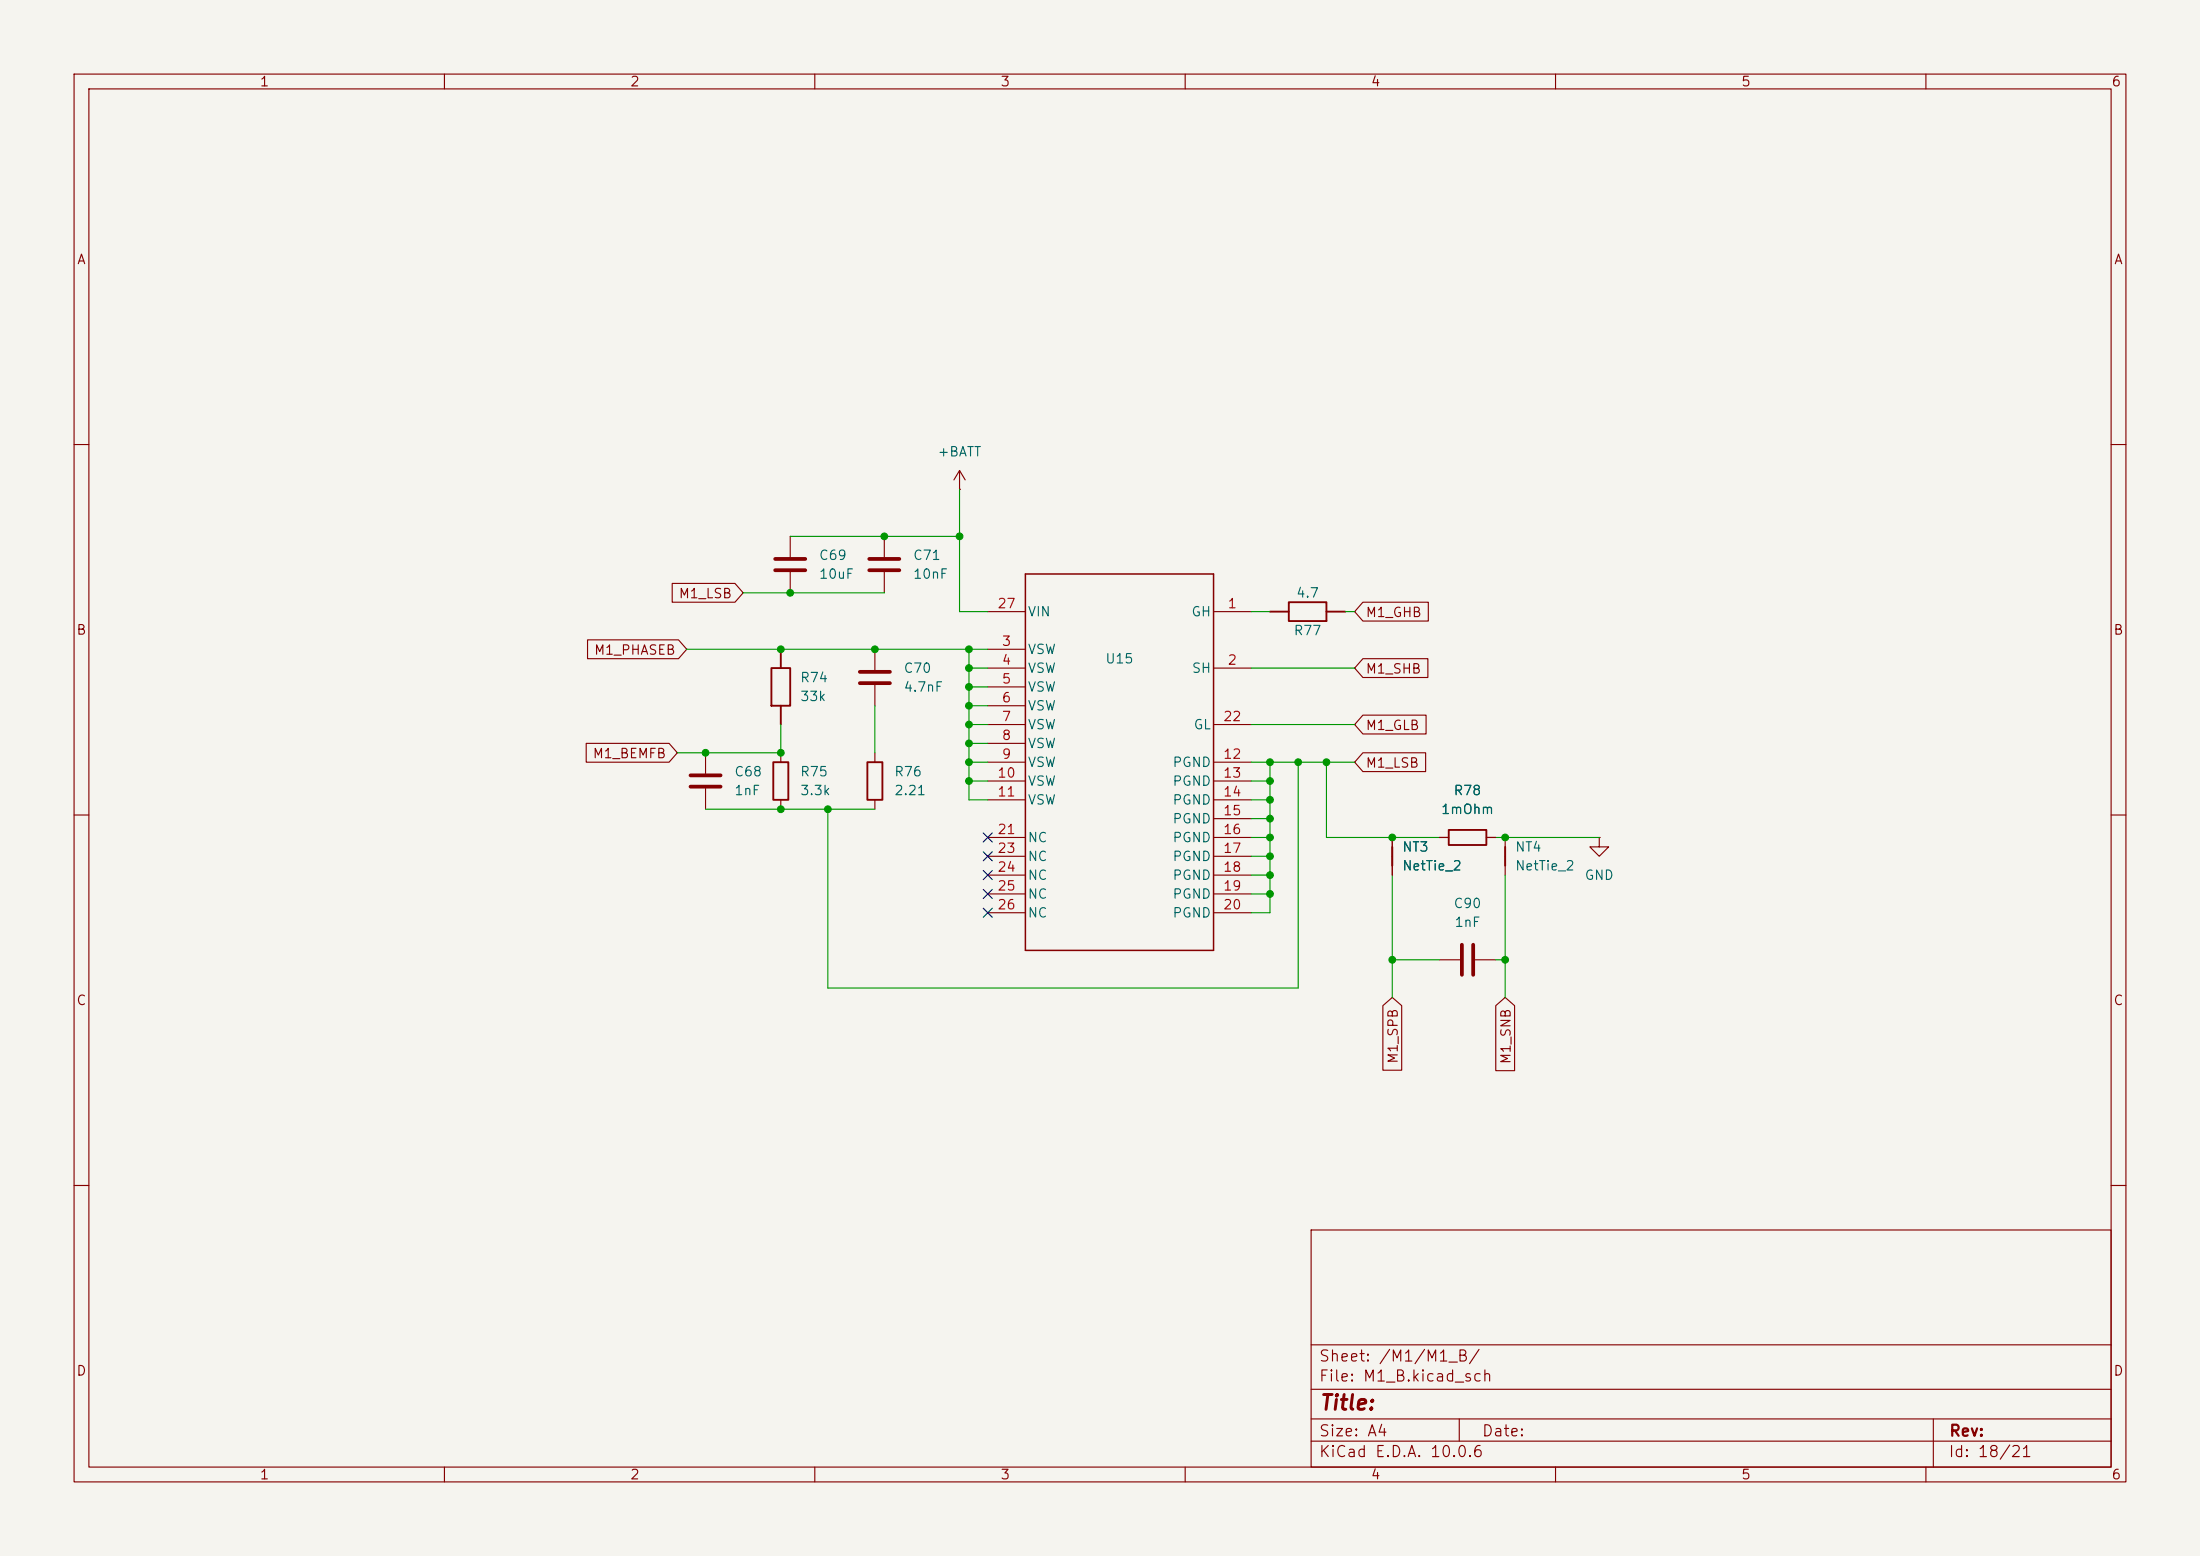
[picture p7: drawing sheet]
(kicad_sch
 (version 20260306)
 (generator "eeschema")
 (generator_version "10.0")
 (paper "A4")
 (lib_symbols
  (symbol "CSD88599Q5DC:CSD88599Q5DC"
   (pin_names
    (offset 0.254)) (exclude_from_sim no) (in_bom yes) (on_board yes)
   (in_pos_files yes)
   (duplicate_pin_numbers_are_jumpers no)
   (property "Reference" "U" (at 0 2.54 0) (show_name no) (do_not_autoplace no) (effects (font (size 1.524 1.524))))
   (property "Value" "CSD88599Q5DC" (at 0 0 0) (show_name no) (do_not_autoplace no) (effects (font (size 1.524 1.524))))
   (property "Footprint" "CSD88599Q5DC:CSD88599Q5DC" (at 0 0 0) (show_name no) (do_not_autoplace no) (hide yes) (effects (font (size 1.27 1.27)
    (italic yes))))
   (property "Datasheet" "https://www.ti.com/lit/gpn/csd88599q5dc" (at 0 0 0) (show_name no) (do_not_autoplace no) (hide yes) (effects (font (size 1.27 1.27)
    (italic yes))))
   (property "Description" "" (at 0 0 0) (show_name no) (do_not_autoplace no) (hide yes) (effects (font (size 1.27 1.27))))
   (property "ki_locked" "" (at 0 0 0) (show_name no) (do_not_autoplace no) (effects (font (size 1.27 1.27))))
   (symbol "CSD88599Q5DC_0_1"
    (polyline (pts (xy -12.7 25.4) (xy -12.7 -25.4)) (stroke (width 0.2032) (type default)) (fill (type none)))
    (polyline (pts (xy -12.7 -25.4) (xy 12.7 -25.4)) (stroke (width 0.2032) (type default)) (fill (type none)))
    (polyline (pts (xy 12.7 25.4) (xy -12.7 25.4)) (stroke (width 0.2032) (type default)) (fill (type none)))
    (polyline (pts (xy 12.7 -25.4) (xy 12.7 25.4)) (stroke (width 0.2032) (type default)) (fill (type none)))
    (pin unspecified line (at 17.78 20.32 180) (length 5.08) (name "GH" (effects (font (size 1.27 1.27)))) (number "1" (effects (font (size 1.27 1.27)))))
    (pin unspecified line (at 17.78 12.7 180) (length 5.08) (name "SH" (effects (font (size 1.27 1.27)))) (number "2" (effects (font (size 1.27 1.27)))))
    (pin unspecified line (at -17.78 15.24 0) (length 5.08) (name "VSW" (effects (font (size 1.27 1.27)))) (number "3" (effects (font (size 1.27 1.27)))))
    (pin unspecified line (at -17.78 12.7 0) (length 5.08) (name "VSW" (effects (font (size 1.27 1.27)))) (number "4" (effects (font (size 1.27 1.27)))))
    (pin unspecified line (at -17.78 10.16 0) (length 5.08) (name "VSW" (effects (font (size 1.27 1.27)))) (number "5" (effects (font (size 1.27 1.27)))))
    (pin unspecified line (at -17.78 7.62 0) (length 5.08) (name "VSW" (effects (font (size 1.27 1.27)))) (number "6" (effects (font (size 1.27 1.27)))))
    (pin unspecified line (at -17.78 5.08 0) (length 5.08) (name "VSW" (effects (font (size 1.27 1.27)))) (number "7" (effects (font (size 1.27 1.27)))))
    (pin unspecified line (at -17.78 2.54 0) (length 5.08) (name "VSW" (effects (font (size 1.27 1.27)))) (number "8" (effects (font (size 1.27 1.27)))))
    (pin unspecified line (at -17.78 0 0) (length 5.08) (name "VSW" (effects (font (size 1.27 1.27)))) (number "9" (effects (font (size 1.27 1.27)))))
    (pin unspecified line (at -17.78 -2.54 0) (length 5.08) (name "VSW" (effects (font (size 1.27 1.27)))) (number "10" (effects (font (size 1.27 1.27)))))
    (pin unspecified line (at -17.78 -5.08 0) (length 5.08) (name "VSW" (effects (font (size 1.27 1.27)))) (number "11" (effects (font (size 1.27 1.27)))))
    (pin power_in line (at 17.78 0 180) (length 5.08) (name "PGND" (effects (font (size 1.27 1.27)))) (number "12" (effects (font (size 1.27 1.27)))))
    (pin power_in line (at 17.78 -2.54 180) (length 5.08) (name "PGND" (effects (font (size 1.27 1.27)))) (number "13" (effects (font (size 1.27 1.27)))))
    (pin power_in line (at 17.78 -5.08 180) (length 5.08) (name "PGND" (effects (font (size 1.27 1.27)))) (number "14" (effects (font (size 1.27 1.27)))))
    (pin power_in line (at 17.78 -7.62 180) (length 5.08) (name "PGND" (effects (font (size 1.27 1.27)))) (number "15" (effects (font (size 1.27 1.27)))))
    (pin power_in line (at 17.78 -10.16 180) (length 5.08) (name "PGND" (effects (font (size 1.27 1.27)))) (number "16" (effects (font (size 1.27 1.27)))))
    (pin power_in line (at 17.78 -12.7 180) (length 5.08) (name "PGND" (effects (font (size 1.27 1.27)))) (number "17" (effects (font (size 1.27 1.27)))))
    (pin power_in line (at 17.78 -15.24 180) (length 5.08) (name "PGND" (effects (font (size 1.27 1.27)))) (number "18" (effects (font (size 1.27 1.27)))))
    (pin power_in line (at 17.78 -17.78 180) (length 5.08) (name "PGND" (effects (font (size 1.27 1.27)))) (number "19" (effects (font (size 1.27 1.27)))))
    (pin power_in line (at 17.78 -20.32 180) (length 5.08) (name "PGND" (effects (font (size 1.27 1.27)))) (number "20" (effects (font (size 1.27 1.27)))))
    (pin unspecified line (at -17.78 -10.16 0) (length 5.08) (name "NC" (effects (font (size 1.27 1.27)))) (number "21" (effects (font (size 1.27 1.27)))))
    (pin unspecified line (at 17.78 5.08 180) (length 5.08) (name "GL" (effects (font (size 1.27 1.27)))) (number "22" (effects (font (size 1.27 1.27)))))
    (pin unspecified line (at -17.78 -12.7 0) (length 5.08) (name "NC" (effects (font (size 1.27 1.27)))) (number "23" (effects (font (size 1.27 1.27)))))
    (pin unspecified line (at -17.78 -15.24 0) (length 5.08) (name "NC" (effects (font (size 1.27 1.27)))) (number "24" (effects (font (size 1.27 1.27)))))
    (pin unspecified line (at -17.78 -17.78 0) (length 5.08) (name "NC" (effects (font (size 1.27 1.27)))) (number "25" (effects (font (size 1.27 1.27)))))
    (pin unspecified line (at -17.78 -20.32 0) (length 5.08) (name "NC" (effects (font (size 1.27 1.27)))) (number "26" (effects (font (size 1.27 1.27)))))
    (pin power_in line (at -17.78 20.32 0) (length 5.08) (name "VIN" (effects (font (size 1.27 1.27)))) (number "27" (effects (font (size 1.27 1.27))))))
   (embedded_fonts no))
  (symbol "Device:C"
   (pin_numbers (hide yes))
   (pin_names
    (offset 0.254)) (exclude_from_sim no) (in_bom yes) (on_board yes)
   (in_pos_files yes)
   (duplicate_pin_numbers_are_jumpers no)
   (property "Reference" "C" (at 0.635 2.54 0) (show_name no) (do_not_autoplace no) (effects (font (size 1.27 1.27)) (justify left)))
   (property "Value" "C" (at 0.635 -2.54 0) (show_name no) (do_not_autoplace no) (effects (font (size 1.27 1.27)) (justify left)))
   (property "Footprint" "" (at 0.9652 -3.81 0) (show_name no) (do_not_autoplace no) (hide yes) (effects (font (size 1.27 1.27))))
   (property "Datasheet" "" (at 0 0 0) (show_name no) (do_not_autoplace no) (hide yes) (effects (font (size 1.27 1.27))))
   (property "Description" "Unpolarized capacitor" (at 0 0 0) (show_name no) (do_not_autoplace no) (hide yes) (effects (font (size 1.27 1.27))))
   (symbol "C_0_1"
    (polyline (pts (xy -2.032 0.762) (xy 2.032 0.762)) (stroke (width 0.508) (type default)) (fill (type none)))
    (polyline (pts (xy -2.032 -0.762) (xy 2.032 -0.762)) (stroke (width 0.508) (type default)) (fill (type none))))
   (symbol "C_1_1"
    (pin passive line (at 0 3.81 270) (length 2.794) (name "" (effects (font (size 1.27 1.27)))) (number "1" (effects (font (size 1.27 1.27)))))
    (pin passive line (at 0 -3.81 90) (length 2.794) (name "" (effects (font (size 1.27 1.27)))) (number "2" (effects (font (size 1.27 1.27))))))
   (embedded_fonts no))
  (symbol "Device:NetTie_2"
   (pin_numbers (hide yes))
   (pin_names
    (offset 0) (hide yes)) (exclude_from_sim no) (in_bom no) (on_board yes)
   (in_pos_files yes)
   (duplicate_pin_numbers_are_jumpers no)
   (property "Reference" "NT" (at 0 1.27 0) (show_name no) (do_not_autoplace no) (effects (font (size 1.27 1.27))))
   (property "Value" "NetTie_2" (at 0 -1.27 0) (show_name no) (do_not_autoplace no) (effects (font (size 1.27 1.27))))
   (property "Footprint" "" (at 0 0 0) (show_name no) (do_not_autoplace no) (hide yes) (effects (font (size 1.27 1.27))))
   (property "Datasheet" "" (at 0 0 0) (show_name no) (do_not_autoplace no) (hide yes) (effects (font (size 1.27 1.27))))
   (property "Description" "Net tie, 2 pins" (at 0 0 0) (show_name no) (do_not_autoplace no) (hide yes) (effects (font (size 1.27 1.27))))
   (symbol "NetTie_2_0_1"
    (polyline (pts (xy -1.27 0) (xy 1.27 0)) (stroke (width 0.254) (type default)) (fill (type none))))
   (symbol "NetTie_2_1_1"
    (pin passive line (at -2.54 0 0) (length 2.54) (name "1" (effects (font (size 1.27 1.27)))) (number "1" (effects (font (size 1.27 1.27)))))
    (pin passive line (at 2.54 0 180) (length 2.54) (name "2" (effects (font (size 1.27 1.27)))) (number "2" (effects (font (size 1.27 1.27))))))
   (embedded_fonts no))
  (symbol "Device:R"
   (pin_numbers (hide yes))
   (pin_names
    (offset 0)) (exclude_from_sim no) (in_bom yes) (on_board yes)
   (in_pos_files yes)
   (duplicate_pin_numbers_are_jumpers no)
   (property "Reference" "R" (at 2.032 0 90) (show_name no) (do_not_autoplace no) (effects (font (size 1.27 1.27))))
   (property "Value" "R" (at 0 0 90) (show_name no) (do_not_autoplace no) (effects (font (size 1.27 1.27))))
   (property "Footprint" "" (at -1.778 0 90) (show_name no) (do_not_autoplace no) (hide yes) (effects (font (size 1.27 1.27))))
   (property "Datasheet" "" (at 0 0 0) (show_name no) (do_not_autoplace no) (hide yes) (effects (font (size 1.27 1.27))))
   (property "Description" "Resistor" (at 0 0 0) (show_name no) (do_not_autoplace no) (hide yes) (effects (font (size 1.27 1.27))))
   (symbol "R_0_1"
    (rectangle (start -1.016 -2.54) (end 1.016 2.54) (stroke (width 0.254) (type default)) (fill (type none))))
   (symbol "R_1_1"
    (pin passive line (at 0 3.81 270) (length 1.27) (name "" (effects (font (size 1.27 1.27)))) (number "1" (effects (font (size 1.27 1.27)))))
    (pin passive line (at 0 -3.81 90) (length 1.27) (name "" (effects (font (size 1.27 1.27)))) (number "2" (effects (font (size 1.27 1.27))))))
   (embedded_fonts no))
  (symbol "RC0603FR-1033KL:RC0603FR-1033KL"
   (pin_numbers (hide yes))
   (pin_names
    (offset 0) (hide yes)) (exclude_from_sim no) (in_bom yes) (on_board yes)
   (in_pos_files yes)
   (duplicate_pin_numbers_are_jumpers no)
   (property "Reference" "R" (at 2.54 0 90) (show_name no) (do_not_autoplace no) (effects (font (size 1.27 1.27))))
   (property "Value" "R" (at 0 0 90) (show_name no) (do_not_autoplace no) (effects (font (size 1.27 1.27))))
   (property "Footprint" "RC0603FR-1033KL:RC0603FR-1033KL" (at -1.27 0 90) (show_name no) (do_not_autoplace no) (hide yes) (effects (font (size 1.27 1.27))))
   (property "Datasheet" "" (at 0 0 0) (show_name no) (do_not_autoplace no) (hide yes) (effects (font (size 1.27 1.27))))
   (property "Description" "Resistor" (at 0 0 0) (show_name no) (do_not_autoplace no) (hide yes) (effects (font (size 1.27 1.27))))
   (symbol "RC0603FR-1033KL_0_1"
    (polyline (pts (xy -5.08 0) (xy -2.54 0)) (stroke (width 0.254) (type default)) (fill (type none)))
    (polyline (pts (xy -2.54 1.27) (xy 2.54 1.27) (xy 2.54 -1.27) (xy -2.54 -1.27) (xy -2.54 1.27)) (stroke (width 0.254) (type default)) (fill (type none)))
    (polyline (pts (xy 2.54 0) (xy 5.08 0)) (stroke (width 0.254) (type default)) (fill (type none))))
   (symbol "RC0603FR-1033KL_1_1"
    (pin passive line (at -5.08 0 0) (length 0.01) (name "1" (effects (font (size 1.27 1.27)))) (number "1" (effects (font (size 1.27 1.27)))))
    (pin passive line (at 5.08 0 180) (length 0.01) (name "2" (effects (font (size 1.27 1.27)))) (number "2" (effects (font (size 1.27 1.27))))))
   (embedded_fonts no))
  (symbol "RC0603FR-134R7L:RC0603FR-134R7L"
   (pin_numbers (hide yes))
   (pin_names
    (offset 0) (hide yes)) (exclude_from_sim no) (in_bom yes) (on_board yes)
   (in_pos_files yes)
   (duplicate_pin_numbers_are_jumpers no)
   (property "Reference" "R" (at 2.54 0 90) (show_name no) (do_not_autoplace no) (effects (font (size 1.27 1.27))))
   (property "Value" "R" (at 0 0 90) (show_name no) (do_not_autoplace no) (effects (font (size 1.27 1.27))))
   (property "Footprint" "RC0603FR-134R7L:RC0603FR-134R7L" (at -1.27 0 90) (show_name no) (do_not_autoplace no) (hide yes) (effects (font (size 1.27 1.27))))
   (property "Datasheet" "" (at 0 0 0) (show_name no) (do_not_autoplace no) (hide yes) (effects (font (size 1.27 1.27))))
   (property "Description" "Resistor" (at 0 0 0) (show_name no) (do_not_autoplace no) (hide yes) (effects (font (size 1.27 1.27))))
   (symbol "RC0603FR-134R7L_0_1"
    (polyline (pts (xy -5.08 0) (xy -2.54 0)) (stroke (width 0.254) (type default)) (fill (type none)))
    (polyline (pts (xy -2.54 1.27) (xy 2.54 1.27) (xy 2.54 -1.27) (xy -2.54 -1.27) (xy -2.54 1.27)) (stroke (width 0.254) (type default)) (fill (type none)))
    (polyline (pts (xy 2.54 0) (xy 5.08 0)) (stroke (width 0.254) (type default)) (fill (type none))))
   (symbol "RC0603FR-134R7L_1_1"
    (pin passive line (at -5.08 0 0) (length 0.01) (name "1" (effects (font (size 1.27 1.27)))) (number "1" (effects (font (size 1.27 1.27)))))
    (pin passive line (at 5.08 0 180) (length 0.01) (name "2" (effects (font (size 1.27 1.27)))) (number "2" (effects (font (size 1.27 1.27))))))
   (embedded_fonts no))
  (symbol "power:+BATT"
   (power global)
   (pin_numbers (hide yes))
   (pin_names
    (offset 0) (hide yes)) (exclude_from_sim no) (in_bom yes) (on_board yes)
   (in_pos_files yes)
   (duplicate_pin_numbers_are_jumpers no)
   (property "Reference" "#PWR" (at 0 -3.81 0) (show_name no) (do_not_autoplace no) (hide yes) (effects (font (size 1.27 1.27))))
   (property "Value" "+BATT" (at 0 3.556 0) (show_name no) (do_not_autoplace no) (effects (font (size 1.27 1.27))))
   (property "Footprint" "" (at 0 0 0) (show_name no) (do_not_autoplace no) (hide yes) (effects (font (size 1.27 1.27))))
   (property "Datasheet" "" (at 0 0 0) (show_name no) (do_not_autoplace no) (hide yes) (effects (font (size 1.27 1.27))))
   (property "Description" "Power symbol creates a global label with name \"+BATT\"" (at 0 0 0) (show_name no) (do_not_autoplace no) (hide yes) (effects (font (size 1.27 1.27))))
   (symbol "+BATT_0_1"
    (polyline (pts (xy -0.762 1.27) (xy 0 2.54)) (stroke (width 0) (type default)) (fill (type none)))
    (polyline (pts (xy 0 2.54) (xy 0.762 1.27)) (stroke (width 0) (type default)) (fill (type none)))
    (polyline (pts (xy 0 0) (xy 0 2.54)) (stroke (width 0) (type default)) (fill (type none))))
   (symbol "+BATT_1_1"
    (pin power_in line (at 0 0 90) (length 0) (name "" (effects (font (size 1.27 1.27)))) (number "1" (effects (font (size 1.27 1.27))))))
   (embedded_fonts no))
  (symbol "power:GND"
   (power global)
   (pin_numbers (hide yes))
   (pin_names
    (offset 0) (hide yes)) (exclude_from_sim no) (in_bom yes) (on_board yes)
   (in_pos_files yes)
   (duplicate_pin_numbers_are_jumpers no)
   (property "Reference" "#PWR" (at 0 -6.35 0) (show_name no) (do_not_autoplace no) (hide yes) (effects (font (size 1.27 1.27))))
   (property "Value" "GND" (at 0 -3.81 0) (show_name no) (do_not_autoplace no) (effects (font (size 1.27 1.27))))
   (property "Footprint" "" (at 0 0 0) (show_name no) (do_not_autoplace no) (hide yes) (effects (font (size 1.27 1.27))))
   (property "Datasheet" "" (at 0 0 0) (show_name no) (do_not_autoplace no) (hide yes) (effects (font (size 1.27 1.27))))
   (property "Description" "Power symbol creates a global label with name \"GND\" , ground" (at 0 0 0) (show_name no) (do_not_autoplace no) (hide yes) (effects (font (size 1.27 1.27))))
   (symbol "GND_0_1"
    (polyline (pts (xy 0 0) (xy 0 -1.27) (xy 1.27 -1.27) (xy 0 -2.54) (xy -1.27 -1.27) (xy 0 -1.27)) (stroke (width 0) (type default)) (fill (type none))))
   (symbol "GND_1_1"
    (pin power_in line (at 0 0 270) (length 0) (name "" (effects (font (size 1.27 1.27)))) (number "1" (effects (font (size 1.27 1.27))))))
   (embedded_fonts no)))
 (junction
  (at 130.81 90.17)
  (diameter 0)
  (color 0 0 0 0))
 (junction
  (at 105.41 109.22)
  (diameter 0)
  (color 0 0 0 0))
 (junction
  (at 171.45 118.11)
  (diameter 0)
  (color 0 0 0 0))
 (junction
  (at 129.54 72.39)
  (diameter 0)
  (color 0 0 0 0))
 (junction
  (at 179.07 102.87)
  (diameter 0)
  (color 0 0 0 0))
 (junction
  (at 130.81 87.63)
  (diameter 0)
  (color 0 0 0 0))
 (junction
  (at 118.11 87.63)
  (diameter 0)
  (color 0 0 0 0))
 (junction
  (at 130.81 95.25)
  (diameter 0)
  (color 0 0 0 0))
 (junction
  (at 111.76 109.22)
  (diameter 0)
  (color 0 0 0 0))
 (junction
  (at 171.45 115.57)
  (diameter 0)
  (color 0 0 0 0))
 (junction
  (at 203.2 129.54)
  (diameter 0)
  (color 0 0 0 0))
 (junction
  (at 187.96 113.03)
  (diameter 0)
  (color 0 0 0 0))
 (junction
  (at 187.96 129.54)
  (diameter 0)
  (color 0 0 0 0))
 (junction
  (at 119.38 72.39)
  (diameter 0)
  (color 0 0 0 0))
 (junction
  (at 130.81 100.33)
  (diameter 0)
  (color 0 0 0 0))
 (junction
  (at 171.45 110.49)
  (diameter 0)
  (color 0 0 0 0))
 (junction
  (at 130.81 92.71)
  (diameter 0)
  (color 0 0 0 0))
 (junction
  (at 130.81 102.87)
  (diameter 0)
  (color 0 0 0 0))
 (junction
  (at 171.45 102.87)
  (diameter 0)
  (color 0 0 0 0))
 (junction
  (at 105.41 87.63)
  (diameter 0)
  (color 0 0 0 0))
 (junction
  (at 175.26 102.87)
  (diameter 0)
  (color 0 0 0 0))
 (junction
  (at 130.81 105.41)
  (diameter 0)
  (color 0 0 0 0))
 (junction
  (at 95.25 101.6)
  (diameter 0)
  (color 0 0 0 0))
 (junction
  (at 171.45 120.65)
  (diameter 0)
  (color 0 0 0 0))
 (junction
  (at 171.45 105.41)
  (diameter 0)
  (color 0 0 0 0))
 (junction
  (at 203.2 113.03)
  (diameter 0)
  (color 0 0 0 0))
 (junction
  (at 106.68 80.01)
  (diameter 0)
  (color 0 0 0 0))
 (junction
  (at 130.81 97.79)
  (diameter 0)
  (color 0 0 0 0))
 (junction
  (at 171.45 113.03)
  (diameter 0)
  (color 0 0 0 0))
 (junction
  (at 171.45 107.95)
  (diameter 0)
  (color 0 0 0 0))
 (junction
  (at 105.41 101.6)
  (diameter 0)
  (color 0 0 0 0))
 (no_connect
  (at 133.35 115.57))
 (no_connect
  (at 133.35 113.03))
 (no_connect
  (at 133.35 118.11))
 (no_connect
  (at 133.35 120.65))
 (no_connect
  (at 133.35 123.19))
 (wire
  (pts (xy 171.45 107.95) (xy 171.45 105.41))
  (stroke (width 0) (type default)))
 (wire
  (pts (xy 133.35 105.41) (xy 130.81 105.41))
  (stroke (width 0) (type default)))
 (wire
  (pts (xy 129.54 72.39) (xy 129.54 82.55))
  (stroke (width 0) (type default)))
 (wire
  (pts (xy 201.93 113.03) (xy 203.2 113.03))
  (stroke (width 0) (type default)))
 (wire
  (pts (xy 175.26 102.87) (xy 175.26 133.35))
  (stroke (width 0) (type default)))
 (wire
  (pts (xy 100.33 80.01) (xy 106.68 80.01))
  (stroke (width 0) (type default)))
 (wire
  (pts (xy 130.81 90.17) (xy 130.81 87.63))
  (stroke (width 0) (type default)))
 (wire
  (pts (xy 171.45 115.57) (xy 171.45 113.03))
  (stroke (width 0) (type default)))
 (wire
  (pts (xy 130.81 95.25) (xy 130.81 97.79))
  (stroke (width 0) (type default)))
 (wire
  (pts (xy 130.81 92.71) (xy 130.81 90.17))
  (stroke (width 0) (type default)))
 (wire
  (pts (xy 171.45 102.87) (xy 175.26 102.87))
  (stroke (width 0) (type default)))
 (wire
  (pts (xy 91.44 101.6) (xy 95.25 101.6))
  (stroke (width 0) (type default)))
 (wire
  (pts (xy 130.81 92.71) (xy 130.81 95.25))
  (stroke (width 0) (type default)))
 (wire
  (pts (xy 179.07 113.03) (xy 179.07 102.87))
  (stroke (width 0) (type default)))
 (wire
  (pts (xy 187.96 129.54) (xy 187.96 134.62))
  (stroke (width 0) (type default)))
 (wire
  (pts (xy 133.35 102.87) (xy 130.81 102.87))
  (stroke (width 0) (type default)))
 (wire
  (pts (xy 129.54 66.04) (xy 129.54 72.39))
  (stroke (width 0) (type default)))
 (wire
  (pts (xy 179.07 102.87) (xy 182.88 102.87))
  (stroke (width 0) (type default)))
 (wire
  (pts (xy 133.35 92.71) (xy 130.81 92.71))
  (stroke (width 0) (type default)))
 (wire
  (pts (xy 105.41 97.79) (xy 105.41 101.6))
  (stroke (width 0) (type default)))
 (wire
  (pts (xy 133.35 100.33) (xy 130.81 100.33))
  (stroke (width 0) (type default)))
 (wire
  (pts (xy 171.45 110.49) (xy 171.45 107.95))
  (stroke (width 0) (type default)))
 (wire
  (pts (xy 106.68 80.01) (xy 119.38 80.01))
  (stroke (width 0) (type default)))
 (wire
  (pts (xy 130.81 107.95) (xy 130.81 105.41))
  (stroke (width 0) (type default)))
 (wire
  (pts (xy 168.91 82.55) (xy 171.45 82.55))
  (stroke (width 0) (type default)))
 (wire
  (pts (xy 181.61 82.55) (xy 182.88 82.55))
  (stroke (width 0) (type default)))
 (wire
  (pts (xy 194.31 129.54) (xy 187.96 129.54))
  (stroke (width 0) (type default)))
 (wire
  (pts (xy 118.11 87.63) (xy 130.81 87.63))
  (stroke (width 0) (type default)))
 (wire
  (pts (xy 95.25 109.22) (xy 105.41 109.22))
  (stroke (width 0) (type default)))
 (wire
  (pts (xy 130.81 102.87) (xy 130.81 100.33))
  (stroke (width 0) (type default)))
 (wire
  (pts (xy 171.45 120.65) (xy 171.45 118.11))
  (stroke (width 0) (type default)))
 (wire
  (pts (xy 111.76 109.22) (xy 111.76 133.35))
  (stroke (width 0) (type default)))
 (wire
  (pts (xy 95.25 101.6) (xy 105.41 101.6))
  (stroke (width 0) (type default)))
 (wire
  (pts (xy 92.71 87.63) (xy 105.41 87.63))
  (stroke (width 0) (type default)))
 (wire
  (pts (xy 175.26 102.87) (xy 179.07 102.87))
  (stroke (width 0) (type default)))
 (wire
  (pts (xy 133.35 97.79) (xy 130.81 97.79))
  (stroke (width 0) (type default)))
 (wire
  (pts (xy 179.07 113.03) (xy 187.96 113.03))
  (stroke (width 0) (type default)))
 (wire
  (pts (xy 118.11 95.25) (xy 118.11 101.6))
  (stroke (width 0) (type default)))
 (wire
  (pts (xy 175.26 133.35) (xy 111.76 133.35))
  (stroke (width 0) (type default)))
 (wire
  (pts (xy 168.91 110.49) (xy 171.45 110.49))
  (stroke (width 0) (type default)))
 (wire
  (pts (xy 201.93 129.54) (xy 203.2 129.54))
  (stroke (width 0) (type default)))
 (wire
  (pts (xy 168.91 120.65) (xy 171.45 120.65))
  (stroke (width 0) (type default)))
 (wire
  (pts (xy 119.38 72.39) (xy 129.54 72.39))
  (stroke (width 0) (type default)))
 (wire
  (pts (xy 171.45 118.11) (xy 171.45 115.57))
  (stroke (width 0) (type default)))
 (wire
  (pts (xy 168.91 123.19) (xy 171.45 123.19))
  (stroke (width 0) (type default)))
 (wire
  (pts (xy 105.41 109.22) (xy 111.76 109.22))
  (stroke (width 0) (type default)))
 (wire
  (pts (xy 168.91 90.17) (xy 182.88 90.17))
  (stroke (width 0) (type default)))
 (wire
  (pts (xy 203.2 113.03) (xy 215.9 113.03))
  (stroke (width 0) (type default)))
 (wire
  (pts (xy 168.91 102.87) (xy 171.45 102.87))
  (stroke (width 0) (type default)))
 (wire
  (pts (xy 111.76 109.22) (xy 118.11 109.22))
  (stroke (width 0) (type default)))
 (wire
  (pts (xy 171.45 113.03) (xy 171.45 110.49))
  (stroke (width 0) (type default)))
 (wire
  (pts (xy 105.41 87.63) (xy 118.11 87.63))
  (stroke (width 0) (type default)))
 (wire
  (pts (xy 130.81 97.79) (xy 130.81 100.33))
  (stroke (width 0) (type default)))
 (wire
  (pts (xy 171.45 123.19) (xy 171.45 120.65))
  (stroke (width 0) (type default)))
 (wire
  (pts (xy 133.35 95.25) (xy 130.81 95.25))
  (stroke (width 0) (type default)))
 (wire
  (pts (xy 130.81 87.63) (xy 133.35 87.63))
  (stroke (width 0) (type default)))
 (wire
  (pts (xy 133.35 107.95) (xy 130.81 107.95))
  (stroke (width 0) (type default)))
 (wire
  (pts (xy 187.96 118.11) (xy 187.96 129.54))
  (stroke (width 0) (type default)))
 (wire
  (pts (xy 106.68 72.39) (xy 119.38 72.39))
  (stroke (width 0) (type default)))
 (wire
  (pts (xy 130.81 105.41) (xy 130.81 102.87))
  (stroke (width 0) (type default)))
 (wire
  (pts (xy 168.91 97.79) (xy 182.88 97.79))
  (stroke (width 0) (type default)))
 (wire
  (pts (xy 168.91 105.41) (xy 171.45 105.41))
  (stroke (width 0) (type default)))
 (wire
  (pts (xy 133.35 90.17) (xy 130.81 90.17))
  (stroke (width 0) (type default)))
 (wire
  (pts (xy 168.91 118.11) (xy 171.45 118.11))
  (stroke (width 0) (type default)))
 (wire
  (pts (xy 203.2 129.54) (xy 203.2 134.62))
  (stroke (width 0) (type default)))
 (wire
  (pts (xy 168.91 115.57) (xy 171.45 115.57))
  (stroke (width 0) (type default)))
 (wire
  (pts (xy 187.96 113.03) (xy 194.31 113.03))
  (stroke (width 0) (type default)))
 (wire
  (pts (xy 168.91 113.03) (xy 171.45 113.03))
  (stroke (width 0) (type default)))
 (wire
  (pts (xy 203.2 118.11) (xy 203.2 129.54))
  (stroke (width 0) (type default)))
 (wire
  (pts (xy 171.45 105.41) (xy 171.45 102.87))
  (stroke (width 0) (type default)))
 (wire
  (pts (xy 168.91 107.95) (xy 171.45 107.95))
  (stroke (width 0) (type default)))
 (wire
  (pts (xy 129.54 82.55) (xy 133.35 82.55))
  (stroke (width 0) (type default)))
 (global_label "M1_SHB"
  (shape input)
  (at 182.88 90.17 0)
  (fields_autoplaced yes)
  (effects (font (size 1.27 1.27)) (justify left))
  (property "Intersheetrefs" "${INTERSHEET_REFS}" (at 193.3037 90.17 0) (hide yes) (show_name no) (do_not_autoplace no) (effects (font (size 1.27 1.27)) (justify left))))
 (global_label "M1_GLB"
  (shape input)
  (at 182.88 97.79 0)
  (fields_autoplaced yes)
  (effects (font (size 1.27 1.27)) (justify left))
  (property "Intersheetrefs" "${INTERSHEET_REFS}" (at 193.0618 97.79 0) (hide yes) (show_name no) (do_not_autoplace no) (effects (font (size 1.27 1.27)) (justify left))))
 (global_label "M1_GHB"
  (shape input)
  (at 182.88 82.55 0)
  (fields_autoplaced yes)
  (effects (font (size 1.27 1.27)) (justify left))
  (property "Intersheetrefs" "${INTERSHEET_REFS}" (at 193.3642 82.55 0) (hide yes) (show_name no) (do_not_autoplace no) (effects (font (size 1.27 1.27)) (justify left))))
 (global_label "M1_LSB"
  (shape input)
  (at 100.33 80.01 180)
  (fields_autoplaced yes)
  (effects (font (size 1.27 1.27)) (justify right))
  (property "Intersheetrefs" "${INTERSHEET_REFS}" (at 90.2087 80.01 0) (hide yes) (show_name no) (do_not_autoplace no) (effects (font (size 1.27 1.27)) (justify right))))
 (global_label "M1_PHASEB"
  (shape input)
  (at 92.71 87.63 180)
  (fields_autoplaced yes)
  (effects (font (size 1.27 1.27)) (justify right))
  (property "Intersheetrefs" "${INTERSHEET_REFS}" (at 78.7787 87.63 0) (hide yes) (show_name no) (do_not_autoplace no) (effects (font (size 1.27 1.27)) (justify right))))
 (global_label "M1_SNB"
  (shape input)
  (at 203.2 134.62 270)
  (fields_autoplaced yes)
  (effects (font (size 1.27 1.27)) (justify right))
  (property "Intersheetrefs" "${INTERSHEET_REFS}" (at 203.2 145.0437 90) (hide yes) (show_name no) (do_not_autoplace no) (effects (font (size 1.27 1.27)) (justify right))))
 (global_label "M1_LSB"
  (shape input)
  (at 182.88 102.87 0)
  (fields_autoplaced yes)
  (effects (font (size 1.27 1.27)) (justify left))
  (property "Intersheetrefs" "${INTERSHEET_REFS}" (at 193.0013 102.87 0) (hide yes) (show_name no) (do_not_autoplace no) (effects (font (size 1.27 1.27)) (justify left))))
 (global_label "M1_SPB"
  (shape input)
  (at 187.96 134.62 270)
  (fields_autoplaced yes)
  (effects (font (size 1.27 1.27)) (justify right))
  (property "Intersheetrefs" "${INTERSHEET_REFS}" (at 187.96 144.9832 90) (hide yes) (show_name no) (do_not_autoplace no) (effects (font (size 1.27 1.27)) (justify right))))
 (global_label "M1_BEMFB"
  (shape input)
  (at 91.44 101.6 180)
  (effects (font (size 1.27 1.27)) (justify right))
  (property "Intersheetrefs" "${INTERSHEET_REFS}" (at -5.08 176.53 0) (hide yes) (show_name no) (do_not_autoplace no) (effects (font (size 1.27 1.27)))))
 (symbol
  (lib_id "Device:C")
  (at 106.68 76.2 0)
  (unit 1)
  (body_style 1)
  (exclude_from_sim no)
  (in_bom yes)
  (on_board yes)
  (in_pos_files yes)
  (dnp no)
  (fields_autoplaced yes)
  (property "Reference" "C69" (at 110.49 74.9299 0) (show_name no) (do_not_autoplace no) (effects (font (size 1.27 1.27)) (justify left)))
  (property "Value" "10uF" (at 110.49 77.4699 0) (show_name no) (do_not_autoplace no) (effects (font (size 1.27 1.27)) (justify left)))
  (property "Footprint" "Capacitor_SMD:C_1206_3216Metric" (at 107.6452 80.01 0) (hide yes) (show_name no) (do_not_autoplace no) (effects (font (size 1.27 1.27))))
  (property "Datasheet" "" (at 106.68 76.2 0) (hide yes) (show_name no) (do_not_autoplace no) (effects (font (size 1.27 1.27))))
  (property "Description" "Unpolarized capacitor" (at 106.68 76.2 0) (hide yes) (show_name no) (do_not_autoplace no) (effects (font (size 1.27 1.27))))
  (pin "2")
  (pin "1"))
 (symbol
  (lib_id "Device:NetTie_2")
  (at 203.2 115.57 90)
  (unit 1)
  (body_style 1)
  (exclude_from_sim no)
  (in_bom no)
  (on_board yes)
  (in_pos_files yes)
  (dnp no)
  (fields_autoplaced yes)
  (property "Reference" "NT4" (at 204.47 114.2999 90) (show_name no) (do_not_autoplace no) (effects (font (size 1.27 1.27)) (justify right)))
  (property "Value" "NetTie_2" (at 204.47 116.8399 90) (show_name no) (do_not_autoplace no) (effects (font (size 1.27 1.27)) (justify right)))
  (property "Footprint" "custom_nettie:NetTie-2_SMD_Pad0.2mm" (at 203.2 115.57 0) (hide yes) (show_name no) (do_not_autoplace no) (effects (font (size 1.27 1.27))))
  (property "Datasheet" "" (at 203.2 115.57 0) (hide yes) (show_name no) (do_not_autoplace no) (effects (font (size 1.27 1.27))))
  (property "Description" "Net tie, 2 pins" (at 203.2 115.57 0) (hide yes) (show_name no) (do_not_autoplace no) (effects (font (size 1.27 1.27))))
  (pin "2")
  (pin "1"))
 (symbol
  (lib_id "Device:C")
  (at 119.38 76.2 0)
  (unit 1)
  (body_style 1)
  (exclude_from_sim no)
  (in_bom yes)
  (on_board yes)
  (in_pos_files yes)
  (dnp no)
  (fields_autoplaced yes)
  (property "Reference" "C71" (at 123.19 74.9299 0) (show_name no) (do_not_autoplace no) (effects (font (size 1.27 1.27)) (justify left)))
  (property "Value" "10nF" (at 123.19 77.4699 0) (show_name no) (do_not_autoplace no) (effects (font (size 1.27 1.27)) (justify left)))
  (property "Footprint" "Capacitor_SMD:C_0402_1005Metric" (at 120.3452 80.01 0) (hide yes) (show_name no) (do_not_autoplace no) (effects (font (size 1.27 1.27))))
  (property "Datasheet" "" (at 119.38 76.2 0) (hide yes) (show_name no) (do_not_autoplace no) (effects (font (size 1.27 1.27))))
  (property "Description" "Unpolarized capacitor" (at 119.38 76.2 0) (hide yes) (show_name no) (do_not_autoplace no) (effects (font (size 1.27 1.27))))
  (pin "1")
  (pin "2"))
 (symbol
  (lib_id "Device:R")
  (at 118.11 105.41 0)
  (unit 1)
  (body_style 1)
  (exclude_from_sim no)
  (in_bom yes)
  (on_board yes)
  (in_pos_files yes)
  (dnp no)
  (fields_autoplaced yes)
  (property "Reference" "R76" (at 120.65 104.1399 0) (show_name no) (do_not_autoplace no) (effects (font (size 1.27 1.27)) (justify left)))
  (property "Value" "2.21" (at 120.65 106.6799 0) (show_name no) (do_not_autoplace no) (effects (font (size 1.27 1.27)) (justify left)))
  (property "Footprint" "Resistor_SMD:R_0805_2012Metric" (at 116.332 105.41 90) (hide yes) (show_name no) (do_not_autoplace no) (effects (font (size 1.27 1.27))))
  (property "Datasheet" "" (at 118.11 105.41 0) (hide yes) (show_name no) (do_not_autoplace no) (effects (font (size 1.27 1.27))))
  (property "Description" "Resistor" (at 118.11 105.41 0) (hide yes) (show_name no) (do_not_autoplace no) (effects (font (size 1.27 1.27))))
  (pin "1")
  (pin "2"))
 (symbol
  (lib_id "RC0603FR-134R7L:RC0603FR-134R7L")
  (at 176.53 82.55 180)
  (unit 1)
  (body_style 1)
  (exclude_from_sim no)
  (in_bom yes)
  (on_board yes)
  (in_pos_files yes)
  (dnp no)
  (fields_autoplaced yes)
  (property "Reference" "R77" (at 176.53 85.09 0) (show_name no) (do_not_autoplace no) (effects (font (size 1.27 1.27))))
  (property "Value" "4.7" (at 176.53 80.01 0) (show_name no) (do_not_autoplace no) (effects (font (size 1.27 1.27))))
  (property "Footprint" "Resistor_SMD:R_0402_1005Metric" (at 179.07 50.8 90) (hide yes) (show_name no) (do_not_autoplace no) (effects (font (size 1.27 1.27))))
  (property "Datasheet" "" (at 176.53 50.8 0) (hide yes) (show_name no) (do_not_autoplace no) (effects (font (size 1.27 1.27))))
  (property "Description" "Resistor" (at 176.53 50.8 0) (hide yes) (show_name no) (do_not_autoplace no) (effects (font (size 1.27 1.27))))
  (pin "1")
  (pin "2"))
 (symbol
  (lib_id "RC0603FR-1033KL:RC0603FR-1033KL")
  (at 105.41 92.71 90)
  (unit 1)
  (body_style 1)
  (exclude_from_sim no)
  (in_bom yes)
  (on_board yes)
  (in_pos_files yes)
  (dnp no)
  (fields_autoplaced yes)
  (property "Reference" "R74" (at 107.95 91.4399 90) (show_name no) (do_not_autoplace no) (effects (font (size 1.27 1.27)) (justify right)))
  (property "Value" "33k" (at 107.95 93.9799 90) (show_name no) (do_not_autoplace no) (effects (font (size 1.27 1.27)) (justify right)))
  (property "Footprint" "Resistor_SMD:R_0402_1005Metric" (at 93.98 -54.61 90) (hide yes) (show_name no) (do_not_autoplace no) (effects (font (size 1.27 1.27))))
  (property "Datasheet" "" (at 93.98 -55.88 0) (hide yes) (show_name no) (do_not_autoplace no) (effects (font (size 1.27 1.27))))
  (property "Description" "Resistor" (at 93.98 -55.88 0) (hide yes) (show_name no) (do_not_autoplace no) (effects (font (size 1.27 1.27))))
  (pin "1")
  (pin "2"))
 (symbol
  (lib_id "Device:C")
  (at 198.12 129.54 90)
  (unit 1)
  (body_style 1)
  (exclude_from_sim no)
  (in_bom yes)
  (on_board yes)
  (in_pos_files yes)
  (dnp no)
  (fields_autoplaced yes)
  (property "Reference" "C90" (at 198.12 121.92 90) (show_name no) (do_not_autoplace no) (effects (font (size 1.27 1.27))))
  (property "Value" "1nF" (at 198.12 124.46 90) (show_name no) (do_not_autoplace no) (effects (font (size 1.27 1.27))))
  (property "Footprint" "Capacitor_SMD:C_0201_0603Metric" (at 201.93 128.5748 0) (hide yes) (show_name no) (do_not_autoplace no) (effects (font (size 1.27 1.27))))
  (property "Datasheet" "" (at 198.12 129.54 0) (hide yes) (show_name no) (do_not_autoplace no) (effects (font (size 1.27 1.27))))
  (property "Description" "Unpolarized capacitor" (at 198.12 129.54 0) (hide yes) (show_name no) (do_not_autoplace no) (effects (font (size 1.27 1.27))))
  (pin "1")
  (pin "2"))
 (symbol
  (lib_id "power:GND")
  (at 215.9 113.03 0)
  (unit 1)
  (body_style 1)
  (exclude_from_sim no)
  (in_bom yes)
  (on_board yes)
  (in_pos_files yes)
  (dnp no)
  (fields_autoplaced yes)
  (property "Reference" "#PWR088" (at 215.9 119.38 0) (hide yes) (show_name no) (do_not_autoplace no) (effects (font (size 1.27 1.27))))
  (property "Value" "GND" (at 215.9 118.11 0) (show_name no) (do_not_autoplace no) (effects (font (size 1.27 1.27))))
  (property "Footprint" "" (at 215.9 113.03 0) (hide yes) (show_name no) (do_not_autoplace no) (effects (font (size 1.27 1.27))))
  (property "Datasheet" "" (at 215.9 113.03 0) (hide yes) (show_name no) (do_not_autoplace no) (effects (font (size 1.27 1.27))))
  (property "Description" "Power symbol creates a global label with name \"GND\" , ground" (at 215.9 113.03 0) (hide yes) (show_name no) (do_not_autoplace no) (effects (font (size 1.27 1.27))))
  (pin "1"))
 (symbol
  (lib_id "Device:NetTie_2")
  (at 187.96 115.57 90)
  (unit 1)
  (body_style 1)
  (exclude_from_sim no)
  (in_bom no)
  (on_board yes)
  (in_pos_files yes)
  (dnp no)
  (fields_autoplaced yes)
  (property "Reference" "NT3" (at 189.23 114.2999 90) (show_name no) (do_not_autoplace no) (effects (font (size 1.27 1.27)) (justify right)))
  (property "Value" "NetTie_2" (at 189.23 116.8399 90) (show_name no) (do_not_autoplace no) (effects (font (size 1.27 1.27)) (justify right)))
  (property "Footprint" "custom_nettie:NetTie-2_SMD_Pad0.2mm" (at 187.96 115.57 0) (hide yes) (show_name no) (do_not_autoplace no) (effects (font (size 1.27 1.27))))
  (property "Datasheet" "" (at 187.96 115.57 0) (hide yes) (show_name no) (do_not_autoplace no) (effects (font (size 1.27 1.27))))
  (property "Description" "Net tie, 2 pins" (at 187.96 115.57 0) (hide yes) (show_name no) (do_not_autoplace no) (effects (font (size 1.27 1.27))))
  (pin "2")
  (pin "1"))
 (symbol
  (lib_id "power:+BATT")
  (at 129.54 66.04 0)
  (unit 1)
  (body_style 1)
  (exclude_from_sim no)
  (in_bom yes)
  (on_board yes)
  (in_pos_files yes)
  (dnp no)
  (fields_autoplaced yes)
  (property "Reference" "#PWR087" (at 129.54 69.85 0) (hide yes) (show_name no) (do_not_autoplace no) (effects (font (size 1.27 1.27))))
  (property "Value" "+BATT" (at 129.54 60.96 0) (show_name no) (do_not_autoplace no) (effects (font (size 1.27 1.27))))
  (property "Footprint" "" (at 129.54 66.04 0) (hide yes) (show_name no) (do_not_autoplace no) (effects (font (size 1.27 1.27))))
  (property "Datasheet" "" (at 129.54 66.04 0) (hide yes) (show_name no) (do_not_autoplace no) (effects (font (size 1.27 1.27))))
  (property "Description" "Power symbol creates a global label with name \"+BATT\"" (at 129.54 66.04 0) (hide yes) (show_name no) (do_not_autoplace no) (effects (font (size 1.27 1.27))))
  (pin "1"))
 (symbol
  (lib_id "Device:R")
  (at 198.12 113.03 90)
  (unit 1)
  (body_style 1)
  (exclude_from_sim no)
  (in_bom yes)
  (on_board yes)
  (in_pos_files yes)
  (dnp no)
  (fields_autoplaced yes)
  (property "Reference" "R78" (at 198.12 106.68 90) (show_name no) (do_not_autoplace no) (effects (font (size 1.27 1.27))))
  (property "Value" "1mOhm" (at 198.12 109.22 90) (show_name no) (do_not_autoplace no) (effects (font (size 1.27 1.27))))
  (property "Footprint" "CSS2H-2512R-1L00F_new:RES_1L00x_BRN" (at 198.12 114.808 90) (hide yes) (show_name no) (do_not_autoplace no) (effects (font (size 1.27 1.27))))
  (property "Datasheet" "" (at 198.12 113.03 0) (hide yes) (show_name no) (do_not_autoplace no) (effects (font (size 1.27 1.27))))
  (property "Description" "Resistor" (at 198.12 113.03 0) (hide yes) (show_name no) (do_not_autoplace no) (effects (font (size 1.27 1.27))))
  (pin "1")
  (pin "2"))
 (symbol
  (lib_id "CSD88599Q5DC:CSD88599Q5DC")
  (at 151.13 102.87 0)
  (unit 1)
  (body_style 1)
  (exclude_from_sim no)
  (in_bom yes)
  (on_board yes)
  (in_pos_files yes)
  (dnp no)
  (fields_autoplaced yes)
  (property "Reference" "U15" (at 151.13 88.9 0) (show_name no) (do_not_autoplace no) (effects (font (size 1.27 1.27))))
  (property "Value" "CSD88599Q5DC" (at 151.13 116.84 0) (hide yes) (show_name no) (do_not_autoplace no) (effects (font (size 1.27 1.27))))
  (property "Footprint" "CSD88599Q5DC:DMM0022A" (at 149.86 147.32 90) (hide yes) (show_name no) (do_not_autoplace no) (effects (font (size 1.27 1.27))))
  (property "Datasheet" "https://www.ti.com/lit/gpn/csd88599q5dc" (at 151.13 147.32 0) (hide yes) (show_name no) (do_not_autoplace no) (effects (font (size 1.27 1.27))))
  (property "Description" "Integrated Circuit" (at 151.13 147.32 0) (hide yes) (show_name no) (do_not_autoplace no) (effects (font (size 1.27 1.27))))
  (pin "1")
  (pin "2")
  (pin "22")
  (pin "12")
  (pin "27")
  (pin "3")
  (pin "23")
  (pin "24")
  (pin "25")
  (pin "26")
  (pin "21")
  (pin "8")
  (pin "17")
  (pin "11")
  (pin "14")
  (pin "15")
  (pin "5")
  (pin "7")
  (pin "18")
  (pin "4")
  (pin "9")
  (pin "16")
  (pin "10")
  (pin "6")
  (pin "20")
  (pin "13")
  (pin "19"))
 (symbol
  (lib_id "Device:C")
  (at 95.25 105.41 180)
  (unit 1)
  (body_style 1)
  (exclude_from_sim no)
  (in_bom yes)
  (on_board yes)
  (in_pos_files yes)
  (dnp no)
  (fields_autoplaced yes)
  (property "Reference" "C68" (at 99.06 104.1399 0) (show_name no) (do_not_autoplace no) (effects (font (size 1.27 1.27)) (justify right)))
  (property "Value" "1nF" (at 99.06 106.6799 0) (show_name no) (do_not_autoplace no) (effects (font (size 1.27 1.27)) (justify right)))
  (property "Footprint" "Capacitor_SMD:C_0201_0603Metric" (at 94.2848 101.6 0) (hide yes) (show_name no) (do_not_autoplace no) (effects (font (size 1.27 1.27))))
  (property "Datasheet" "" (at 95.25 105.41 0) (hide yes) (show_name no) (do_not_autoplace no) (effects (font (size 1.27 1.27))))
  (property "Description" "Unpolarized capacitor" (at 95.25 105.41 0) (hide yes) (show_name no) (do_not_autoplace no) (effects (font (size 1.27 1.27))))
  (pin "1")
  (pin "2"))
 (symbol
  (lib_id "Device:C")
  (at 118.11 91.44 0)
  (unit 1)
  (body_style 1)
  (exclude_from_sim no)
  (in_bom yes)
  (on_board yes)
  (in_pos_files yes)
  (dnp no)
  (fields_autoplaced yes)
  (property "Reference" "C70" (at 121.92 90.1699 0) (show_name no) (do_not_autoplace no) (effects (font (size 1.27 1.27)) (justify left)))
  (property "Value" "4.7nF" (at 121.92 92.7099 0) (show_name no) (do_not_autoplace no) (effects (font (size 1.27 1.27)) (justify left)))
  (property "Footprint" "Capacitor_SMD:C_0402_1005Metric" (at 119.0752 95.25 0) (hide yes) (show_name no) (do_not_autoplace no) (effects (font (size 1.27 1.27))))
  (property "Datasheet" "" (at 118.11 91.44 0) (hide yes) (show_name no) (do_not_autoplace no) (effects (font (size 1.27 1.27))))
  (property "Description" "Unpolarized capacitor" (at 118.11 91.44 0) (hide yes) (show_name no) (do_not_autoplace no) (effects (font (size 1.27 1.27))))
  (pin "1")
  (pin "2"))
 (symbol
  (lib_id "Device:R")
  (at 105.41 105.41 0)
  (unit 1)
  (body_style 1)
  (exclude_from_sim no)
  (in_bom yes)
  (on_board yes)
  (in_pos_files yes)
  (dnp no)
  (fields_autoplaced yes)
  (property "Reference" "R75" (at 107.95 104.1399 0) (show_name no) (do_not_autoplace no) (effects (font (size 1.27 1.27)) (justify left)))
  (property "Value" "3.3k" (at 107.95 106.6799 0) (show_name no) (do_not_autoplace no) (effects (font (size 1.27 1.27)) (justify left)))
  (property "Footprint" "Resistor_SMD:R_0201_0603Metric" (at 103.632 105.41 90) (hide yes) (show_name no) (do_not_autoplace no) (effects (font (size 1.27 1.27))))
  (property "Datasheet" "" (at 105.41 105.41 0) (hide yes) (show_name no) (do_not_autoplace no) (effects (font (size 1.27 1.27))))
  (property "Description" "Resistor" (at 105.41 105.41 0) (hide yes) (show_name no) (do_not_autoplace no) (effects (font (size 1.27 1.27))))
  (pin "1")
  (pin "2")))
